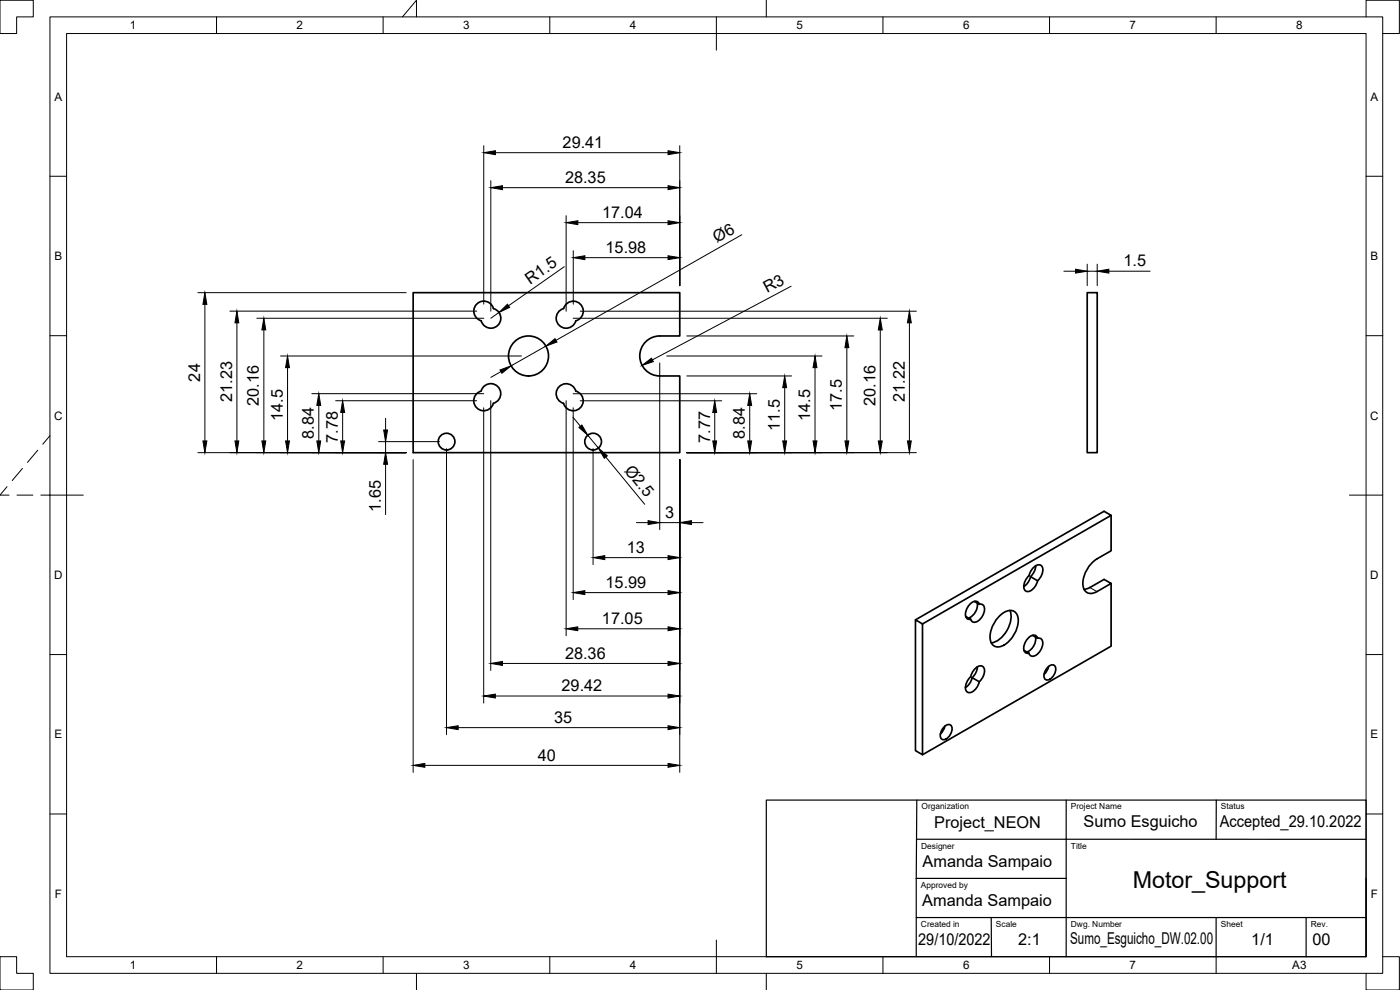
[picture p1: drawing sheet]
<svg xmlns="http://www.w3.org/2000/svg" width="420mm" height="297mm" viewBox="0 0 420 297" stroke-linecap="round" stroke-linejoin="round" font-family="sans-serif">
<!-- layer: Visible -->
<g fill="none" stroke="#000" stroke-width=".51">
<path d="M124 87.8h80v13h-6a6 6 0 0 0-6 6 6 6 0 0 0 6 6h6v23h-80zM142.9 91.4a2.99 2.99 0 0 1 5.2 1.2 3 3 0 0 1 1.3 5 3 3 0 0 1-5-1.4 2.99 2.99 0 0 1-1.5-4.8zM169.1 92.6a3 3 0 0 0-1.3 5 3 3 0 0 0 5-1.3M169.2 92.6a3 3 0 0 1 5-1.4 3 3 0 0 1-1.4 5.1M326.3 87.8h3v48h-3zM145.3 115.8a3 3 0 0 1 4.6 .9 3 3 0 0 1-1.8 4.3 3 3 0 0 1-5 1.4 3 3 0 0 1 1.3-5zM167.6 116.2a2.99 2.99 0 0 1 5.2 1.2 2.99 2.99 0 0 1 1.3 5 2.99 2.99 0 0 1-5-1.4 2.99 2.99 0 0 1-1.5-4.8zM333.5 154.6v10.7l-4.3 2.4a8.7 8.7 0 0 0-4 8.9 2.47 2.47 0 0 0 4 .9l4.3-2.4-2.2-1.3-4.2 2.5M309.3 173l2.1 1.2a3.9 3.9 0 0 1-3.2 3.3 2.21 2.21 0 0 1-.4-3.4l1-1.4a4 4 0 0 1 3.2-3.2 2.21 2.21 0 0 1 .5 3.4l-1.1 1.3M309.3 173l-.8 1.8-1.3 1.2M310.8 169.7l-.4 1.8-1.1 1.5M327.1 176.3l-1.7 .5"/>
<path d="M333.5 175.1v18.8l-56.6 32.5M274.7 186l2.2 1.2v39.2l-2.2-1.2zM274.7 186l56.6-32.6 2.2 1.2-56.6 32.6M289.8 184.9l1.5 .9M291.3 181.1a1.48 1.48 0 0 1 1.3-.7 1.48 1.48 0 0 1 1.3 .9 1.3 1.3 0 0 1 1.6 1.7 3.9 3.9 0 0 1-3.4 3.7l-.3-.2-.5-.7a1.29 1.29 0 0 1-1.5-1.7l.4-1.6zM292.4 180.4l1.5 .9M293.3 180.9a4.3 4.3 0 0 1-2.6 4.5M300 184.8a3.8 3.8 0 0 1 4.6-1.2 5.2 5.2 0 0 1 .2 6 7.1 7.1 0 0 1-5.6 4.5 2.61 2.61 0 0 1-2.1-3 9.5 9.5 0 0 1 2.9-6.3zM303.1 183.2a8.3 8.3 0 0 1-3.7 9l-1.9 .7M307.3 195.1l1.5 .9M309.9 190.6l1.5 .9M310.8 191.1a4.3 4.3 0 0 1-2.6 4.5"/>
<path d="M311.4 191.5a1.29 1.29 0 0 0-2.2-.5 3.9 3.9 0 0 0-1.6 4.7l.7 .3h.5M311.4 191.5a1.29 1.29 0 0 1 1.5 1.7 3.9 3.9 0 0 1-3.3 3.7l-.6-.5-.2-.4M314.7 200l-.4 1-.9 1.3M283.5 218a1.26 1.26 0 0 1 1.7-.5 1.26 1.26 0 0 1 .5 1.7 2.8 2.8 0 0 1-3 2.6 2.81 2.81 0 0 1 .8-3.8zM283.6 217.9l-.4 1-1 1.3M291.8 203.3l-.8 1.8-1.3 1.2M291.8 203.3l2.1 1.3M292.7 200.6l.4-.4a1.37 1.37 0 0 1 1.8-.3 1.37 1.37 0 0 1 .6 1.7l-.5 1.6-1.1 1.3a4 4 0 0 1-3.2 3.3 2.21 2.21 0 0 1-.4-3.4l1-1.3 .4-1.2zM293.3 200l-.4 1.8-1.1 1.5M314.6 200.1a1.26 1.26 0 0 1 1.7-.5 1.26 1.26 0 0 1 .5 1.7 2.8 2.8 0 0 1-3 2.6 2.81 2.81 0 0 1 .8-3.8z"/>
<circle cx="158.6" cy="106.8" r="6"/>
<circle cx="134" cy="132.5" r="2.51"/>
<circle cx="178" cy="132.5" r="2.51"/>
</g>
<!-- layer: Visible Narrow -->
<path d="M327.1 176.3l2.1 1.2" fill="none" stroke="#000" stroke-width=".3"/>
<!-- layer: Border -->
<g fill="none" stroke="#000" stroke-width=".3">
<path d="M0 .1h10v5h-5v5h-5zM15 5.1h400v286.9h-400zM20 10.1h390v276.9h-390zM65 5.1v5M115 5.1v5M120.8 5.1l4.2-5v5M165 5.1v5M215 5.1v10M230 .1v5M265 5.1v5M315 5.1v5M365 5.1v5"/>
<path d="M410 5.1v-5h10v10h-5M15 52.9h5M410 52.9h5M15 100.7h5M410 100.7h5M11.3 135.1l-3 3.6M15 130.7l-2.2 2.6M2.1 146l-2.1 2.6h2.7M5.1 148.6h4.8M6.7 140.6l-3 3.6M12.3 148.6h12.7M405 148.6h10"/>
<path d="M15 196.4h5M410 196.4h5M15 244.2h5M410 244.2h5M0 287h5v5h5v5h-10zM65 287v5M115 287v5M125 292v5M165 287v5M215 282.1v9.9M230 292v5M265 287v5"/>
<path d="M315 287v5M365 287v5M415 287h5v10h-10v-5"/>
</g>
<!-- layer: TitleBlock -->
<path d="M230 240.1h180v46.9h-180zM275.1 251.8h134.9M275.1 240.1l-.1 23.5M320 240.1v23.5M365 240.1v11.7M275 263.6h45v23.4M275 263.6v23.4M275 275.3h135M297.5 275.3l.1 11.7M365 275.3v11.7M392 275.3v11.7M410 263.6v23.4" fill="none" stroke="#000" stroke-width=".36"/>
<!-- layer: FD_Dimensions -->
<g fill="none" stroke="#000" stroke-width=".3">
<path d="M145.2 43.7v47.6M147.3 54.2v39.2M148.7 45.8h51.8M150.8 56.3h49.7M204 43.7v42M169.9 64.7v28.7M172 75.2v16.1M173.4 66.8h27.1M175.5 77.3h25M222.6 70.4l-55.7 31.7M326.3 79.3v6.4M329.3 79.3v6.4"/>
<path d="M59.4 87.8h62.5M61.5 91.3v41M69 93.4h74.1M71.1 96.9v35.4M77.1 95.5h68.1M79.2 99v33.3M149.8 93.8l-2.5 1.7M169.4 80l-16.8 11.7M172 95.5h94.3M174.1 93.4h100.9M237.4 85.9l-41.6 22.1M264.2 99v33.3"/>
<path d="M272.9 96.9v35.4M319.3 81.4h3.5M326.3 81.4h3M332.8 81.4h12.4M84.2 106.8h72.3M86.3 110.3v22M93.6 118.1h51.6M150.3 111.5l-3 1.7M163.8 103.9l-10.4 5.9M172 118.1h55.1M198 108.9v50M200.1 106.8h46.6"/>
<path d="M206.1 112.8h31.5M206.1 100.8h50.1M235.5 116.3v16M244.6 110.3v22M254.1 104.3v28M59.4 135.8h62.5M95.7 121.6v10.7M100.7 120.2h42.4M102.8 123.7v8.6M113.6 132.5h18.3M115.7 125.5v3.5M115.7 132.5v3.3"/>
<path d="M115.7 139.3v15.1M124 137.9v93.8M134 134.6v85.8M145.2 122.4v88.6M147.3 120.2v81M169.9 120.2v70.6M172 125.2l2.2 2.7M172 122.4v57.5M174.1 120.3h42.5M176.4 130.6l3.2 3.8M178 134.6v34.8M181.8 137.1l11.7 14.2"/>
<path d="M204 137.9v93.8M206.1 135.8h68.9M214.5 123.8v8.5M225 121.6v10.7M191 156.8h3.5M198 156.8h6M207.5 156.8h3.5M175.5 177.8h25M181.5 167.3h19M150.8 199.1h49.7M173.4 188.7h27.1M137.5 218.3h63"/>
<path d="M148.7 208.8h51.8M127.5 229.6h73"/>
</g>
<g fill="#000" stroke="#000" stroke-width=".3">
<path d="M145.2 45.8l3.5-.6v1.2zM147.3 56.3l3.5-.6v1.2zM200.5 55.7l3.5 .6-3.5 .6zM200.5 45.2l3.5 .6-3.5 .6zM169.9 66.8l3.5-.6v1.2zM172 77.3l3.5-.6v1.2zM200.5 76.7l3.5 .6-3.5 .6zM200.5 66.2l3.5 .6-3.5 .6zM61.5 87.8l.6 3.5h-1.2zM71.1 93.4l.6 3.5h-1.2zM79.2 95.5l.6 3.5h-1.2zM149.8 93.8l2.5-2.5 .7 .9z"/>
<path d="M264.2 95.5l.6 3.5h-1.2zM272.9 93.4l.6 3.5h-1.2zM322.8 80.8l3.5 .6-3.5 .5zM329.3 81.4l3.5-.6v1.1zM86.3 106.8l.6 3.5h-1.2zM150.1 111l3.3-1.2-2.8 2.2zM163.8 103.9l2.8-2.3 .6 1zM192.7 109.6l2.8-2.1 .6 1zM235.5 112.8l.6 3.5h-1.2zM244.6 106.8l.6 3.5h-1.2zM254.1 100.8l.6 3.5h-1.1zM60.9 132.3h1.2l-.6 3.5z"/>
<path d="M70.5 132.3h1.2l-.6 3.5zM78.6 132.3h1.2l-.6 3.5zM85.7 132.3h1.2l-.6 3.5zM95.7 118.1l.5 3.5h-1.1zM95.1 132.3h1.1l-.5 3.5zM102.8 120.2l.6 3.5h-1.1zM102.3 132.3h1.1l-.6 3.5zM115.1 129h1.2l-.6 3.5zM115.7 135.8l.6 3.5h-1.2zM173.7 128.3l.9-.8 1.8 3.1zM179.6 134.4l2.7 2.4-.9 .7zM214.5 120.3l.6 3.5h-1.2z"/>
<path d="M213.9 132.3h1.2l-.6 3.5zM225 118.1l.6 3.5h-1.2zM224.4 132.3h1.2l-.6 3.5zM234.9 132.3h1.2l-.6 3.5zM244 132.3h1.2l-.6 3.5zM253.6 132.3h1.1l-.6 3.5zM263.6 132.3h1.2l-.6 3.5zM272.3 132.3h1.2l-.6 3.5zM194.5 156.2l3.5 .6-3.5 .6zM204 156.8l3.5-.6v1.2zM172 177.8l3.5-.6v1.2zM178 167.3l3.5-.6v1.2z"/>
<path d="M200.5 166.7l3.5 .6-3.5 .6zM200.5 177.2l3.5 .6-3.5 .6zM147.3 199.1l3.5-.6v1.2zM169.9 188.7l3.5-.6v1.1zM200.5 198.5l3.5 .6-3.5 .6zM200.5 188.1l3.5 .6-3.5 .5zM134 218.3l3.5-.6v1.2zM145.2 208.8l3.5-.5v1.1zM200.5 217.7l3.5 .6-3.5 .6zM200.5 208.3l3.5 .5-3.5 .6zM124 229.6l3.5-.5v1.1zM200.5 229.1l3.5 .5-3.5 .6z"/>
</g>
<text font-size="7" x="339.9" y="266.5">Motor_Support</text>
<g font-size="4.9">
<text x="168.8" y="44.4">29.41</text>
<text x="169.6" y="54.8">28.35</text>
<text x="180.7" y="65.3">17.04</text>
<text x="181.7" y="75.8">15.98</text>
<text x="215.2" y="72.9" transform="rotate(-30 215.2 72.9)">Ø6</text>
<text x="337.2" y="79.9">1.5</text>
<text x="159.1" y="85.5" transform="rotate(-35 159.1 85.5)">R1.5</text>
<text x="230.2" y="88.1" transform="rotate(-28 230.2 88.1)">R3</text>
<text x="60.1" y="114.5" transform="rotate(-90 60.1 114.5)">24</text>
<text x="69.6" y="120.7" transform="rotate(-90 69.6 120.7)">21.23</text>
<text x="77.7" y="121.7" transform="rotate(-90 77.7 121.7)">20.16</text>
<text x="252.7" y="123.2" transform="rotate(-90 252.7 123.2)">17.5</text>
<text x="262.7" y="121.7" transform="rotate(-90 262.7 121.7)">20.16</text>
<text x="271.5" y="120.7" transform="rotate(-90 271.5 120.7)">21.22</text>
<text x="84.8" y="126.2" transform="rotate(-90 84.8 126.2)">14.5</text>
<text x="94.2" y="131.7" transform="rotate(-90 94.2 131.7)">8.84</text>
<text x="223.5" y="131.7" transform="rotate(-90 223.5 131.7)">8.84</text>
<text x="234" y="129.2" transform="rotate(-90 234 129.2)">11.5</text>
<text x="243.1" y="126.2" transform="rotate(-90 243.1 126.2)">14.5</text>
<text x="101.4" y="132.8" transform="rotate(-90 101.4 132.8)">7.78</text>
<text x="213.1" y="132.8" transform="rotate(-90 213.1 132.8)">7.77</text>
<text x="187.2" y="141.2" transform="rotate(50 187.2 141.2)">Ø2.5</text>
<text x="114.3" y="153.5" transform="rotate(-90 114.3 153.5)">1.65</text>
<text x="199.6" y="155.3">3</text>
<text x="188.1" y="165.8">13</text>
<text x="181.7" y="176.3">15.99</text>
<text x="180.7" y="187.2">17.05</text>
<text x="169.6" y="197.6">28.36</text>
<text x="168.5" y="207.4">29.42</text>
<text x="166.3" y="216.9">35</text>
<text x="161.4" y="228.2">40</text>
<text x="280.4" y="248.4">Project_NEON</text>
<text x="325.2" y="248.2">Sumo Esguicho</text>
<text x="366.1" y="248.2">Accepted_29.10.2022</text>
<text x="276.9" y="260.1">Amanda Sampaio</text>
<text x="276.8" y="271.9">Amanda Sampaio</text>
<text x="275.6" y="283.6">29/10/2022</text>
<text x="305.6" y="283.6">2:1</text>
<text x="321.2" y="283.3">Sumo_Esguicho_DW.02.00</text>
<text x="375.5" y="283.6">1/1</text>
<text x="393.9" y="283.6">00</text>
</g>
<g font-size="3.5">
<text x="39" y="8.8">1</text>
<text x="89" y="8.8">2</text>
<text x="139" y="8.8">3</text>
<text x="189" y="8.8">4</text>
<text x="239" y="8.8">5</text>
<text x="289" y="8.8">6</text>
<text x="339" y="8.8">7</text>
<text x="389" y="8.8">8</text>
<text x="16.3" y="30.2">A</text>
<text x="411.3" y="30.2">A</text>
<text x="16.3" y="78">B</text>
<text x="411.3" y="78">B</text>
<text x="16.2" y="125.9">C</text>
<text x="411.2" y="125.9">C</text>
<text x="16.2" y="173.7">D</text>
<text x="411.2" y="173.7">D</text>
<text x="16.3" y="221.6">E</text>
<text x="411.3" y="221.6">E</text>
<text x="16.4" y="269.4">F</text>
<text x="411.4" y="269.4">F</text>
<text x="39" y="290.8">1</text>
<text x="89" y="290.8">2</text>
<text x="139" y="290.8">3</text>
<text x="189" y="290.8">4</text>
<text x="239" y="290.8">5</text>
<text x="289" y="290.8">6</text>
<text x="339" y="290.8">7</text>
<text x="387.8" y="290.8">A3</text>
</g>
<g font-size="2.5">
<text x="276.6" y="242.9">Organization</text>
<text x="321.4" y="242.9">Project Name</text>
<text x="366.4" y="242.9">Status</text>
<text x="276.5" y="254.6">Designer</text>
<text x="321.4" y="254.6">Title</text>
<text x="276.4" y="266.3">Approved by</text>
<text x="276.4" y="278.1">Created in</text>
<text x="298.9" y="278.1">Scale</text>
<text x="321.4" y="278.1">Dwg. Number</text>
<text x="366.4" y="278.1">Sheet</text>
<text x="393.4" y="278.1">Rev.</text>
</g>
</svg>
